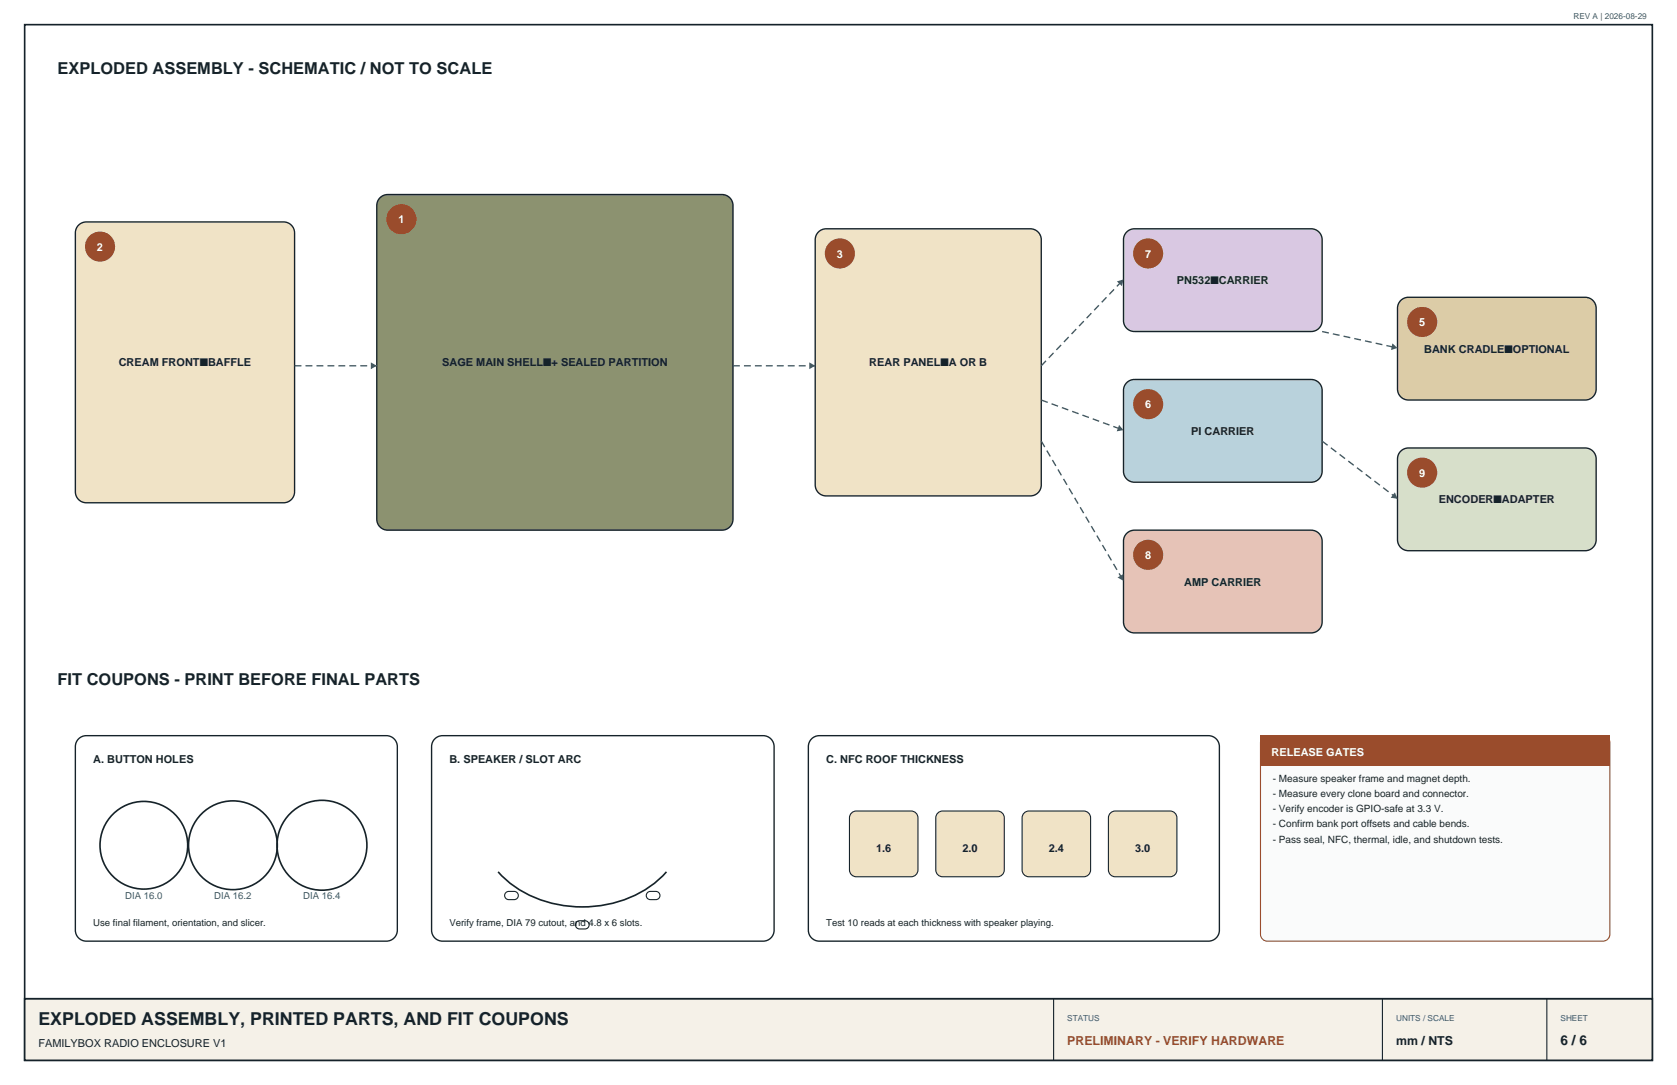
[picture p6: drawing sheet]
<svg xmlns="http://www.w3.org/2000/svg" width="432mm" height="279mm" viewBox="0 0 432 279" stroke-linecap="round" stroke-linejoin="round" font-family="sans-serif">
<path d="M6.3 6.4h419.1v266.6h-419.1z" fill="none" stroke="#15222a" stroke-width=".42"/>
<path d="M6.3 257.2h419.1v15.8h-419.1z" fill-rule="evenodd" fill="#f5f1e8" stroke="#15222a" stroke-width=".42"/>
<path d="M6.3 257.2h419.1" fill="none" stroke="#15222a" stroke-width=".35"/>
<path d="M271.3 257.2v15.8M356 257.2v15.8M398.3 257.2v15.8" fill="none" stroke="#15222a" stroke-width=".28"/>
<path d="M20 58.2a2.82 2.82 0 0 1 2.2-1h50.8a2.82 2.82 0 0 1 2.8 2.8v66.6a2.82 2.82 0 0 1-2.8 2.9h-50.8a2.82 2.82 0 0 1-2.8-2.9v-66.6l.1-.7z" fill-rule="evenodd" fill="#f0e3c6" stroke="#15222a" stroke-width=".35"/>
<circle cx="25.8" cy="63.5" r="3.9" fill="#9a4c2c"/>
<path d="M97.6 51.2a2.82 2.82 0 0 1 2.2-1.1h86.1a2.82 2.82 0 0 1 2.8 2.8v80.8a2.82 2.82 0 0 1-2.8 2.8h-86.1a2.82 2.82 0 0 1-2.8-2.8v-80.8l.1-.6z" fill-rule="evenodd" fill="#8c9270" stroke="#15222a" stroke-width=".35"/>
<circle cx="103.4" cy="56.4" r="3.9" fill="#9a4c2c"/>
<path d="M210.5 60a2.82 2.82 0 0 1 2.2-1.1h52.6a2.82 2.82 0 0 1 2.8 2.8v63.2a2.82 2.82 0 0 1-2.8 2.8h-52.6a2.82 2.82 0 0 1-2.8-2.8v-63.2l.1-.6z" fill-rule="evenodd" fill="#f0e3c6" stroke="#15222a" stroke-width=".35"/>
<circle cx="216.3" cy="65.3" r="3.9" fill="#9a4c2c"/>
<path d="M290.3 59.5l1.2-.5 .6-.1h45.5a2.82 2.82 0 0 1 2.8 2.8v20.8a2.82 2.82 0 0 1-2.8 2.9h-45.5a2.82 2.82 0 0 1-2.8-2.9v-20.8a2.82 2.82 0 0 1 1-2.2z" fill-rule="evenodd" fill="#d9c8e2" stroke="#15222a" stroke-width=".35"/>
<circle cx="295.6" cy="65.3" r="3.9" fill="#9a4c2c"/>
<path d="M290.3 98.3l1.2-.5 .6-.1h45.5a2.82 2.82 0 0 1 2.8 2.8v20.9a2.82 2.82 0 0 1-2.8 2.8h-45.5a2.82 2.82 0 0 1-2.8-2.8v-20.9a2.82 2.82 0 0 1 1-2.2z" fill-rule="evenodd" fill="#b9d2dc" stroke="#15222a" stroke-width=".35"/>
<circle cx="295.6" cy="104.1" r="3.9" fill="#9a4c2c"/>
<path d="M290.3 137.1l1.2-.5 .6-.1h45.5a2.82 2.82 0 0 1 2.8 2.8v20.9a2.82 2.82 0 0 1-2.8 2.8h-45.5a2.82 2.82 0 0 1-2.8-2.8v-20.9a2.82 2.82 0 0 1 1-2.2z" fill-rule="evenodd" fill="#e6c3b7" stroke="#15222a" stroke-width=".35"/>
<circle cx="295.6" cy="142.9" r="3.9" fill="#9a4c2c"/>
<path d="M360.5 77.6a2.82 2.82 0 0 1 2.2-1h45.5a2.82 2.82 0 0 1 2.8 2.8v20.8a2.82 2.82 0 0 1-2.8 2.8h-45.5a2.82 2.82 0 0 1-2.9-2.8v-20.8l.1-.7z" fill-rule="evenodd" fill="#dccca7" stroke="#15222a" stroke-width=".35"/>
<circle cx="366.2" cy="82.9" r="3.9" fill="#9a4c2c"/>
<path d="M360.5 116.4a2.82 2.82 0 0 1 2.2-1h45.5a2.82 2.82 0 0 1 2.8 2.8v20.8a2.82 2.82 0 0 1-2.8 2.8h-45.5a2.82 2.82 0 0 1-2.9-2.8v-20.8l.1-.7z" fill-rule="evenodd" fill="#d7dfca" stroke="#15222a" stroke-width=".35"/>
<circle cx="366.2" cy="121.7" r="3.9" fill="#9a4c2c"/>
<path d="M75.8 94.2h21.2" fill="none" stroke="#315c70" stroke-width=".35" stroke-dasharray="1.8 1.1" stroke-linecap="butt"/>
<path d="M95.5 93.3l1.5 .9-1.5 .9z" fill="#315c70"/>
<path d="M188.7 94.2h21.2" fill="none" stroke="#315c70" stroke-width=".35" stroke-dasharray="1.8 1.1" stroke-linecap="butt"/>
<path d="M208.4 93.3l1.5 .9-1.5 .9z" fill="#315c70"/>
<path d="M268.1 94.2l21.2-22.2" fill="none" stroke="#315c70" stroke-width=".35" stroke-dasharray="1.8 1.1" stroke-linecap="butt"/>
<path d="M287.6 72.5l1.7-.5-.4 1.7z" fill="#315c70"/>
<path d="M268.1 103l21.2 7.8" fill="none" stroke="#315c70" stroke-width=".35" stroke-dasharray="1.8 1.1" stroke-linecap="butt"/>
<path d="M288.1 109.4l1.2 1.4-1.8 .3z" fill="#315c70"/>
<path d="M268.1 113.6l21.2 36" fill="none" stroke="#315c70" stroke-width=".35" stroke-dasharray="1.8 1.1" stroke-linecap="butt"/>
<path d="M287.7 148.7l1.6-.9v1.8z" fill="#315c70"/>
<path d="M340.4 85.4l19.4 4.2" fill="none" stroke="#315c70" stroke-width=".35" stroke-dasharray="1.8 1.1" stroke-linecap="butt"/>
<path d="M358.5 88.4l1.3 1.2-1.6 .5z" fill="#315c70"/>
<path d="M340.4 113.6l19.4 14.8" fill="none" stroke="#315c70" stroke-width=".35" stroke-dasharray="1.8 1.1" stroke-linecap="butt"/>
<path d="M359.2 126.8l.6 1.6-1.7-.2z" fill="#315c70"/>
<path d="M20.5 190.1l1.1-.6 .6-.1h77.3a2.82 2.82 0 0 1 2.8 2.9v47.2a2.82 2.82 0 0 1-2.8 2.9h-77.3a2.82 2.82 0 0 1-2.8-2.9v-47.2a2.82 2.82 0 0 1 1.1-2.2z" fill-rule="evenodd" fill="#fff" stroke="#15222a" stroke-width=".35"/>
<g fill="none" stroke="#15222a" stroke-width=".42">
<circle cx="37" cy="217.7" r="11.3"/>
<circle cx="60" cy="217.7" r="11.4"/>
<circle cx="82.9" cy="217.7" r="11.6"/>
</g>
<path d="M112.2 190.1l1.1-.6 .6-.1h82.6a2.82 2.82 0 0 1 2.8 2.9v47.2a2.82 2.82 0 0 1-2.8 2.9h-82.6a2.82 2.82 0 0 1-2.8-2.9v-47.2a2.82 2.82 0 0 1 1.1-2.2z" fill-rule="evenodd" fill="#fff" stroke="#15222a" stroke-width=".35"/>
<path d="M128.3 224.5a30 30 0 0 0 28.4 8.3 27.4 27.4 0 0 0 14.9-8.3" fill="none" stroke="#15222a" stroke-width=".42"/>
<g fill="#fff" stroke="#15222a" stroke-width=".28">
<path d="M130.1 230l.3-.2a3.5 3.5 0 0 1 2.3-.2 1.06 1.06 0 0 1 .7 1.2 1.06 1.06 0 0 1-1 .9h-1.4a1.06 1.06 0 0 1-1-.6 1.06 1.06 0 0 1 .1-1.1z" fill-rule="evenodd"/>
<path d="M148.4 237.5l.2-.2a3.5 3.5 0 0 1 2.4-.1 1.06 1.06 0 0 1 .7 1.1 1.06 1.06 0 0 1-1.1 .9h-1.4a1.06 1.06 0 0 1-.9-.6 1.06 1.06 0 0 1 .1-1.1z" fill-rule="evenodd"/>
<path d="M166.8 229.8a3.5 3.5 0 0 1 2.4-.2 1.06 1.06 0 0 1 .7 1.2 1.06 1.06 0 0 1-1 .9h-1.4a1.06 1.06 0 0 1-1-.8 1.06 1.06 0 0 1 .3-1.1z" fill-rule="evenodd"/>
</g>
<path d="M209.2 190.1l1.1-.6 .7-.1h100.1a2.82 2.82 0 0 1 2.9 2.9v47.2a2.82 2.82 0 0 1-2.9 2.9h-100.1a2.82 2.82 0 0 1-2.9-2.9v-47.2a2.82 2.82 0 0 1 1.1-2.2z" fill-rule="evenodd" fill="#fff" stroke="#15222a" stroke-width=".35"/>
<g fill="#f0e3c6" stroke="#15222a" stroke-width=".28">
<path d="M219.2 209.4l1.3-.6h14.1a1.76 1.76 0 0 1 1.8 1.8v13.4a1.76 1.76 0 0 1-1.8 1.8h-14.1a1.76 1.76 0 0 1-1.8-1.8v-13.4z" fill-rule="evenodd"/>
<path d="M241.5 209.4l1.2-.6h14.1a1.76 1.76 0 0 1 1.8 1.8v13.4a1.76 1.76 0 0 1-1.8 1.8h-14.1a1.76 1.76 0 0 1-1.8-1.8v-13.4z" fill-rule="evenodd"/>
<path d="M263.7 209.4l1.2-.6h14.1a1.76 1.76 0 0 1 1.8 1.8v13.4a1.76 1.76 0 0 1-1.8 1.8h-14.1a1.76 1.76 0 0 1-1.7-1.8v-13.4z" fill-rule="evenodd"/>
<path d="M285.9 209.4l1.3-.6h14.1a1.76 1.76 0 0 1 1.7 1.8v13.4a1.76 1.76 0 0 1-1.7 1.8h-14.1a1.76 1.76 0 0 1-1.8-1.8v-13.4z" fill-rule="evenodd"/>
</g>
<path d="M325.1 190l1.2-.6h86.4a1.76 1.76 0 0 1 1.8 1.8v49.4a1.76 1.76 0 0 1-1.8 1.8h-86.4a1.76 1.76 0 0 1-1.7-1.8v-49.4z" fill-rule="evenodd" fill="#fafbfb" stroke="#9a4c2c" stroke-width=".28"/>
<path d="M324.6 189.4h89.9v7.8h-89.9z" fill-rule="evenodd" fill="#9a4c2c"/>
<text font-size="4.6" fill="#15222a" x="9.9" y="263.9">EXPLODED ASSEMBLY, PRINTED PARTS, AND FIT COUPONS</text>
<g font-size="4.2" fill="#15222a">
<text x="14.8" y="19.1">EXPLODED ASSEMBLY - SCHEMATIC / NOT TO SCALE</text>
<text x="14.8" y="176.4">FIT COUPONS - PRINT BEFORE FINAL PARTS</text>
</g>
<text font-size="3.5" fill="#15222a" x="401.8" y="269.2">6 / 6</text>
<text font-size="3.2" fill="#9a4c2c" x="274.8" y="269.2">PRELIMINARY - VERIFY HARDWARE</text>
<text font-size="3.2" fill="#15222a" x="359.5" y="269.2">mm / NTS</text>
<g font-size="2.8" fill="#fff">
<text x="102.6" y="57.5">1</text>
<text x="25" y="64.6">2</text>
<text x="215.5" y="66.3">3</text>
<text x="294.8" y="66.3">7</text>
<text x="365.4" y="84">5</text>
<text x="294.8" y="105.1">6</text>
<text x="365.4" y="122.8">9</text>
<text x="294.8" y="143.9">8</text>
<text x="327.4" y="194.7">RELEASE GATES</text>
</g>
<g font-size="2.8" fill="#15222a">
<text x="303" y="73.2">PN532■CARRIER</text>
<text x="30.6" y="94.4">CREAM FRONT■BAFFLE</text>
<text x="113.8" y="94.4">SAGE MAIN SHELL■+ SEALED PARTITION</text>
<text x="223.8" y="94.4">REAR PANEL■A OR B</text>
<text x="366.7" y="90.8">BANK CRADLE■OPTIONAL</text>
<text x="306.7" y="112">PI CARRIER</text>
<text x="370.5" y="129.6">ENCODER■ADAPTER</text>
<text x="304.9" y="150.8">AMP CARRIER</text>
<text x="24" y="196.5">A. BUTTON HOLES</text>
<text x="115.7" y="196.5">B. SPEAKER / SLOT ARC</text>
<text x="212.7" y="196.5">C. NFC ROOF THICKNESS</text>
<text x="225.6" y="219.4">1.6</text>
<text x="247.8" y="219.4">2.0</text>
<text x="270" y="219.4">2.4</text>
<text x="292.3" y="219.4">3.0</text>
<text x="9.9" y="269.5">FAMILYBOX RADIO ENCLOSURE V1</text>
</g>
<g font-size="2.6" fill="#15222a">
<text x="327.7" y="201.4">- Measure speaker frame and magnet depth.</text>
<text x="327.7" y="205.3">- Measure every clone board and connector.</text>
<text x="327.7" y="209.2">- Verify encoder is GPIO-safe at 3.3 V.</text>
<text x="327.7" y="213.1">- Confirm bank port offsets and cable bends.</text>
<text x="327.7" y="217">- Pass seal, NFC, thermal, idle, and shutdown tests.</text>
</g>
<g font-size="2.5" fill="#315c70">
<text x="32.2" y="231.4">DIA 16.0</text>
<text x="55.2" y="231.4">DIA 16.2</text>
<text x="78.1" y="231.4">DIA 16.4</text>
</g>
<g font-size="2.5" fill="#15222a">
<text x="24" y="238.5">Use final filament, orientation, and slicer.</text>
<text x="115.7" y="238.5">Verify frame, DIA 79 cutout, and 4.8 x 6 slots.</text>
<text x="212.7" y="238.5">Test 10 reads at each thickness with speaker playing.</text>
</g>
<g font-size="2.1" fill="#315c70">
<text x="405.1" y="4.9">REV A | 2026-08-29</text>
<text x="274.8" y="262.8">STATUS</text>
<text x="359.5" y="262.8">UNITS / SCALE</text>
<text x="401.8" y="262.8">SHEET</text>
</g>
</svg>
